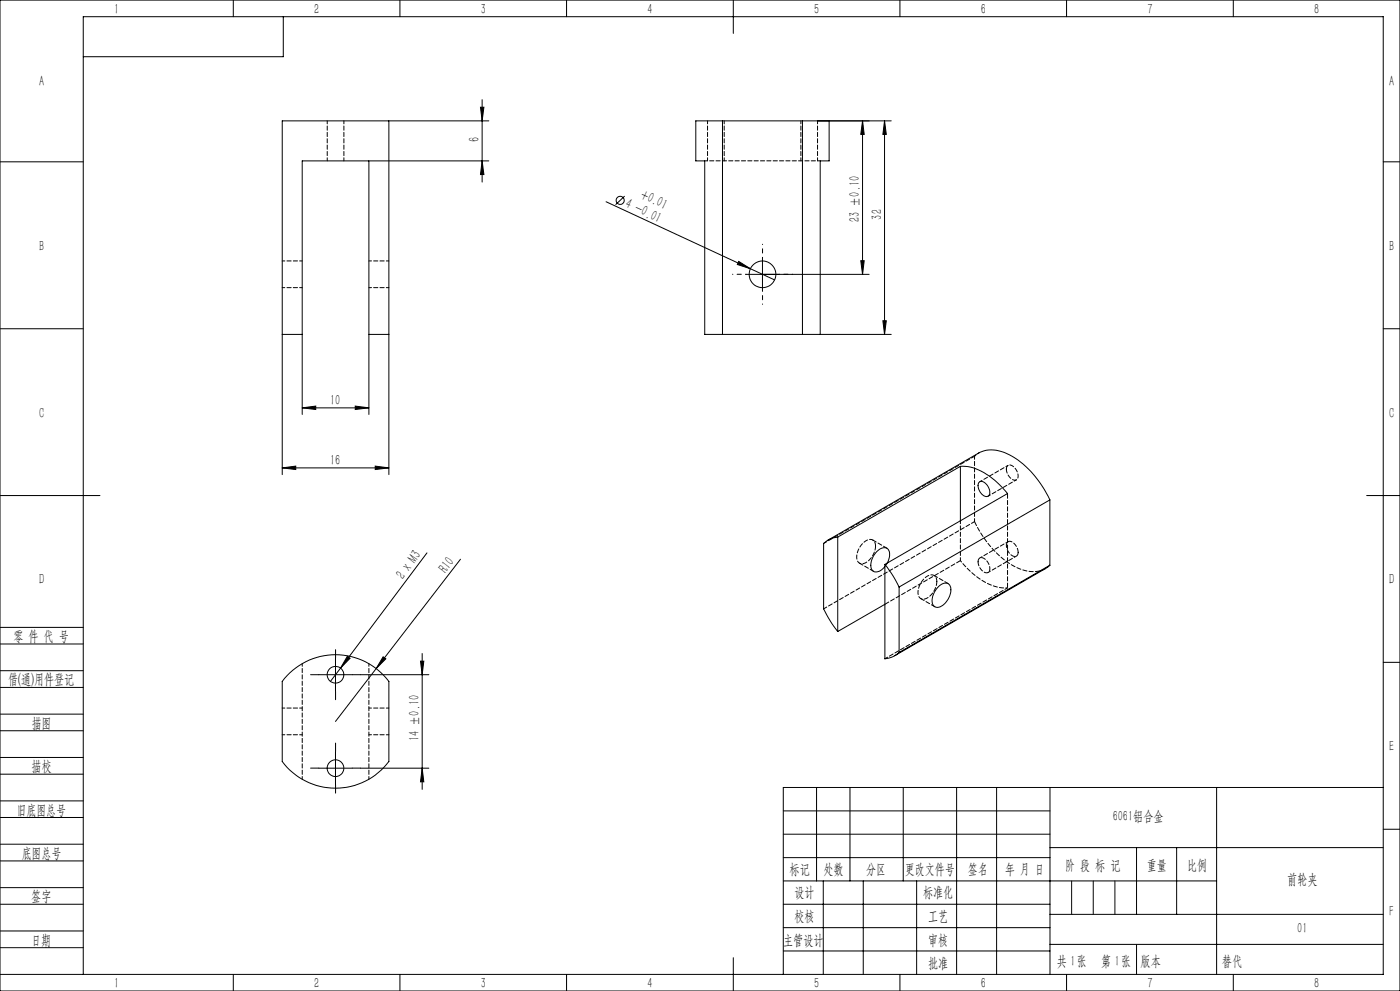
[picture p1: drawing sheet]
<svg xmlns="http://www.w3.org/2000/svg" width="420mm" height="297mm" viewBox="0 0 420 297" stroke-linecap="round" stroke-linejoin="round" font-family="sans-serif">
<g fill="none" stroke="#000" stroke-width=".3">
<path d="M0 0h420v297h-420zM70 0v5M85 5v12h-60M120 0v5M170 0v5M220 0v10M270 0v5M320 0v5M370 0v5M116.7 36.2h-32v106M116.7 36.2v106M116.7 36.2h29.9"/>
<path d="M144.1 32.1h1.1l-.6 4.1zM144.6 29.9v24.7M216.7 36.2h-8v12h2.7v52h5.3M216.7 36.2h24M216.7 36.2v64M240.7 36.2h8v12h-2.6v52M240.7 36.2v64M245.3 36.2h22.1M258.8 36.2l.5 4.1h-1.1zM258.8 36.2v46M265.4 36.2l.5 4.1h-1zM265.4 36.2v64"/>
<path d="M0 48.5h25M110.7 48.2h-20v76M110.7 48.2v76M110.7 48.2h35.9M144.6 48.2l.6 4.1h-1.1zM187.4 58.8l-2.7 2.5M415 48.5h5M181.8 60.5l43.3 20M221.6 78.3l3.5 2.2-3.9-1.2zM228.7 77.2v10M258.2 78.1h1.1l-.5 4.1zM0 98.5h25"/>
<path d="M223.7 82.2h37M225.1 80.5l7.3 3.4M264.9 96.1h1l-.5 4.1zM415 98.5h5M84.7 100.2h6M110.7 100.2h6M216.7 100.2h24M240.7 100.2h5.4M246.1 100.2h21.3M90.7 122.2l4-.5v1zM90.7 122.2h20M106.6 121.7l4.1 .5-4.1 .5z"/>
<path d="M112.6 139.7l4.1 .5-4.1 .5zM288.1 139.8a15.9 15.9 0 0 1 11.9 5.6l2.3 2.5-36.8 21.3M288.1 139.8l-36.8 21.2M288.1 139.8v16.3M0 148.5h30M84.7 140.2l4-.5v1zM84.7 140.2h32M293.6 144.7a1.61 1.61 0 0 1 2.6 .7 2.4 2.4 0 0 1 .2 3.3 3 3 0 0 1-3-3.5zM315 149.8a27 27 0 0 0-14.6-14.5 8.5 8.5 0 0 0-6.7 .4l-45.3 26.2M315 149.8l-45.3 26.1M315 149.8v19.6M410 148.5h10"/>
<path d="M128.1 165.7l-25.9 34.5M138.1 167.6l-25.2 32.8M251.3 161a7 7 0 0 0-4.2 1.9v19.6l1.9 3.5 2.3 3.3M251.3 161v28.3M265.5 169.2a33.6 33.6 0 0 1 4.2 6.7M265.5 169.2v28.2a7 7 0 0 0 4.2-1.9M266.2 168.8a3.5 3.5 0 0 0-.1-4.5 3.5 3.5 0 0 0-4.1 2.3 3.6 3.6 0 0 0 0 4.6 2.93 2.93 0 0 0 3.5-1.4M269.7 175.9v19.6M281.4 176a2.32 2.32 0 0 1 3.5-.7 5.4 5.4 0 0 1-3.5 6.7 1.94 1.94 0 0 1-1.7-2.9l.5-1.4zM315 169.4l-1.1 .8-45.5 26.3M315 169.4l-45.3 26.1M0 193h25"/>
<path d="M0 188h25M100.6 197.2v10M104.2 196.7l.8 .6-2.8 2.9zM114.9 196.8l.8 .6-2.8 3zM126.2 198.2h.9l-.5 4zM126.6 195.9v40.7M265.5 181.1l-14.2 8.2M415 198.5h5M0 206h25M0 201h25M0 219h25M0 214h25"/>
<path d="M86.1 202.5a20 20 0 0 1 30.6 1.7v24a20 20 0 0 1-32 0v-24zM95.6 202.2h10.1M102.2 200.2l-3.1 4M108.2 202.2h20.5M112.9 200.4l-12.3 15.8M0 232h25M0 227h25M95.6 230.2h10.1M100.6 225.2v10M108.2 230.2h20.5M126.6 230.2l.5 4.1h-.9zM245 236v28"/>
<path d="M255 236v28M271 236v28M287 236v56M299 236v56M315 236v56M365 236v56M415 236h-180v56M0 245h25M0 240h25M0 258h25M0 253h25M235 243h80"/>
<path d="M235 250h80M235 257h80M315 254h100M341 254v20M353 254v20M415 248.5h5M0 271h25M0 266h25M0 279h25M235 271h80M235 264h130M235 278h80"/>
<path d="M247 264v28M259 264v28M275 264v28M315 274h100M0 284h25M0 292h415v-287h-390v287M70 292v5M120 292v5M170 292v5M220 287v10M235 285h80M270 292v5"/>
<path d="M315 283h100M320 292v5M370 292v5"/>
<circle cx="186.1" cy="60" r="1.21"/>
<circle cx="228.7" cy="82.2" r="4"/>
<circle cx="100.6" cy="202.2" r="2.51"/>
<circle cx="100.6" cy="230.2" r="2.5"/>
</g>
<path d="M228.8 77.2v-4M223.8 82.2h-4M228.8 87.2v4M233.8 82.2h4" fill="none" stroke="#000" stroke-width=".3" stroke-dasharray="30.5 1.3 1.3 1.3" stroke-dashoffset="30.4"/>
<path d="M100.7 197.2v-2.5M95.7 202.2h-2.5M100.7 207.2v2.5M105.7 202.2h2.5M95.7 230.2h-2.5M100.7 225.2v-2.5M100.7 235.2v2.5M105.7 230.2h2.5" fill="none" stroke="#000" stroke-width=".3" stroke-dasharray="30.5 1.3 1.3 1.3"/>
<path d="M321.5 264v10M328 264v10M334.5 264v10M341 283v9" fill="none" stroke="#0a0605" stroke-width=".3"/>
<g fill="#000">
<path d="M221.6 78.3l3.5 2.2-3.9-1.2zM104.2 196.7l.8 .6-2.8 2.9zM114.9 196.8l.8 .6-2.8 3z"/>
<path d="M144.1 32.1h1.1l-.6 4.1zM144.6 48.2l.6 4.1h-1.1zM126.2 198.2h.9l-.5 4zM126.6 230.2l.5 4.1h-.9zM265.4 36.2l.5 4.1h-1zM264.9 96.1h1l-.5 4.1z"/>
<path d="M258.2 78.1h1.1l-.5 4.1zM258.8 36.2l.5 4.1h-1.1z"/>
<path d="M90.7 122.2l4-.5v1zM106.6 121.7l4.1 .5-4.1 .5z"/>
<path d="M84.7 140.2l4-.5v1zM112.6 139.7l4.1 .5-4.1 .5z"/>
</g>
<path d="M98.2 36.2v12M212.3 36.2v12M240.3 36.2v12M103.2 48.2v-12M217.3 48.2v-12M245.3 48.2v-12" fill="none" stroke="#000" stroke-width=".3" stroke-dasharray="1.3 .6" stroke-dashoffset=".3"/>
<g fill="none" stroke="#000" stroke-width=".3" stroke-dasharray="1.3 .6" stroke-dashoffset=".5">
<path d="M211.4 48.2h34.7M90.7 78.2h-6M116.7 78.2h-6M84.7 86.2h6M110.7 86.2h6M302.4 139.5l-8.5 4.9M296.4 148.7l8.5-4.9M296.4 171.6l8.5-4.9M302.4 162.3l-8.5 4.9M90.7 198.9v34.6M110.7 198.9v34.6M90.7 212.2h-6"/>
<path d="M116.7 212.2h-6M84.7 220.2h6M110.7 220.2h6"/>
</g>
<path d="M292.4 136.7l-45.3 26.2M247.1 182.5l45.3-26.2" fill="none" stroke="#000" stroke-width=".3" stroke-dasharray="1.3 .6" stroke-dashoffset=".2"/>
<path d="M293.7 135.7l-1.3 1" fill="none" stroke="#000" stroke-width=".3" stroke-dasharray="1.3 .6" stroke-dashoffset=".8"/>
<path d="M292.4 156.3v-19.6M288.1 168v-11.9M265.5 197.4l36.8-21.2" fill="none" stroke="#000" stroke-width=".3" stroke-dasharray="1.3 .6" stroke-dashoffset=".4"/>
<path d="M288.1 168l-22.6 13.1" fill="none" stroke="#000" stroke-width=".3" stroke-dasharray="1.3 .6"/>
<path d="M266.2 168.7l-.7 1.1" fill="none" stroke="#000" stroke-width=".3" stroke-dasharray="1.3 .6" stroke-dashoffset=".6"/>
<path d="M301.9 140.6a1.17 1.17 0 0 1 .8-1.3 1.17 1.17 0 0 1 1.4 .6 3 3 0 0 1 1 3.8 2.35 2.35 0 0 1-3-2l-.2-1.1M257.8 168.8l4.3 2.4M262.7 163.7a1.8 1.8 0 0 0-1.1-2 1.8 1.8 0 0 0-2.1 .6 5.4 5.4 0 0 0-2.1 6.1 2.08 2.08 0 0 0 3.2-.4 6.3 6.3 0 0 0 2.1-4.3M266.1 164.3l-4.3-2.5M276.2 179.4l4.3 2.4M281 174.3a1.8 1.8 0 0 0-1-2 1.8 1.8 0 0 0-2.1 .6 5.4 5.4 0 0 0-2.1 6.1 2.08 2.08 0 0 0 3.2-.3 6.3 6.3 0 0 0 2-4.4M284.5 174.9l-4.3-2.4M293.4 168.4a1.17 1.17 0 0 1 .8-1.3 1.17 1.17 0 0 1 1.4 .6 3 3 0 0 1 1 3.8 2.35 2.35 0 0 1-3-2l-.2-1.1M305.4 165.5a1.17 1.17 0 0 1-.8 1.3 1.17 1.17 0 0 1-1.4-.6 3 3 0 0 1-.9-3.8 2.35 2.35 0 0 1 2.9 2l.2 1.1" fill="none" stroke="#000" stroke-width=".3" stroke-dasharray="1.3 .6" stroke-dashoffset=".1"/>
<path d="M302.3 176.2a16.9 16.9 0 0 1-12.7-6.5l-1.5-1.7" fill="none" stroke="#000" stroke-width=".3" stroke-dasharray="1.3 .6" stroke-dashoffset=".7"/>
<path d="M292.4 156.3a28.1 28.1 0 0 0 13.7 14.3 8.8 8.8 0 0 0 7.6-.2" fill="none" stroke="#000" stroke-width=".3" stroke-dasharray="1.3 .6" stroke-dashoffset="-.1"/>
<path d="M302.3 176.2v-28.3" fill="none" stroke="#000" stroke-width=".3" stroke-dasharray="1.3 .6" stroke-dashoffset="-.2"/>
<g font-size="4.4">
<text x="34.2" y="4.1">1</text>
<text x="94.2" y="4.1">2</text>
<text x="144.2" y="4.1">3</text>
<text x="194.2" y="4.1">4</text>
<text x="244.2" y="4.1">5</text>
<text x="294.2" y="4.1">6</text>
<text x="344.2" y="4.1">7</text>
<text x="394.2" y="4.1">8</text>
<text x="11.7" y="25.9">A</text>
<text x="416.7" y="25.9">A</text>
<text x="143.8" y="42.4" transform="rotate(-90 143.8 42.4)">6</text>
<text x="192" y="59.4" transform="rotate(25 192 59.4)">+0.01</text>
<text x="187.3" y="62.1" transform="rotate(25 187.3 62.1)">4 -0.01</text>
<text x="264.5" y="65.8" transform="rotate(-90 264.5 65.8)">32</text>
<text x="257.9" y="66.6" transform="rotate(-90 257.9 66.6)">23 ±0.10</text>
<text x="11.7" y="75.1">B</text>
<text x="416.7" y="75.1">B</text>
<text x="11.7" y="125.1">C</text>
<text x="99" y="121.3">10</text>
<text x="416.7" y="125.1">C</text>
<text x="99" y="139.3">16</text>
<text x="120.9" y="173.8" transform="rotate(-53 120.9 173.8)">2 x M3</text>
<text x="133.7" y="171.9" transform="rotate(-52 133.7 171.9)">R10</text>
<text x="11.7" y="175.1">D</text>
<text x="416.7" y="175.1">D</text>
<text x="4" y="192">零 件 代 号</text>
<text x="2.5" y="205.1">借(通)用件登记</text>
<text x="9.5" y="218.1">描图</text>
<text x="125.8" y="222.1" transform="rotate(-90 125.8 222.1)">14 ±0.10</text>
<text x="416.7" y="225.1">E</text>
<text x="9.5" y="231.1">描校</text>
<text x="5" y="244.2">旧底图总号</text>
<text x="333.8" y="246.2">6061铝合金</text>
<text x="6.5" y="257.2">底图总号</text>
<text x="236.9" y="261.9">标记</text>
<text x="247.1" y="261.9">处数</text>
<text x="259.9" y="261.9">分区</text>
<text x="271.5" y="261.9">更改文件号</text>
<text x="290.4" y="261.9">签名</text>
<text x="301.5" y="261.9">年 月 日</text>
<text x="319.5" y="260.6">阶 段 标 记</text>
<text x="344" y="260.6">重量</text>
<text x="356.1" y="260.6">比例</text>
<text x="238.3" y="268.9">设计</text>
<text x="276.9" y="268.9">标准化</text>
<text x="386.1" y="264.8">前轮夹</text>
<text x="9.4" y="270.1">签字</text>
<text x="416.8" y="274.4">F</text>
<text x="238.3" y="276.1">校核</text>
<text x="278.4" y="276">工艺</text>
<text x="389.2" y="279.6">01</text>
<text x="9.4" y="283.2">日期</text>
<text x="234.9" y="283.3">主管设计</text>
<text x="278.4" y="283.3">审核</text>
<text x="278.4" y="290.2">批准</text>
<text x="317.1" y="289.4">共 张</text>
<text x="321.1" y="289.4">1</text>
<text x="330.3" y="289.4">第 张</text>
<text x="334.5" y="289.4">1</text>
<text x="342.1" y="289.4">版本</text>
<text x="34.2" y="296.1">1</text>
<text x="94.2" y="296.1">2</text>
<text x="144.2" y="296.1">3</text>
<text x="194.2" y="296.1">4</text>
<text x="244.2" y="296.1">5</text>
<text x="294.2" y="296.1">6</text>
<text x="344.2" y="296.1">7</text>
<text x="394.2" y="296.1">8</text>
</g>
<text font-size="4.4" fill="#0a0605" x="366.6" y="289.4">替代</text>
</svg>
